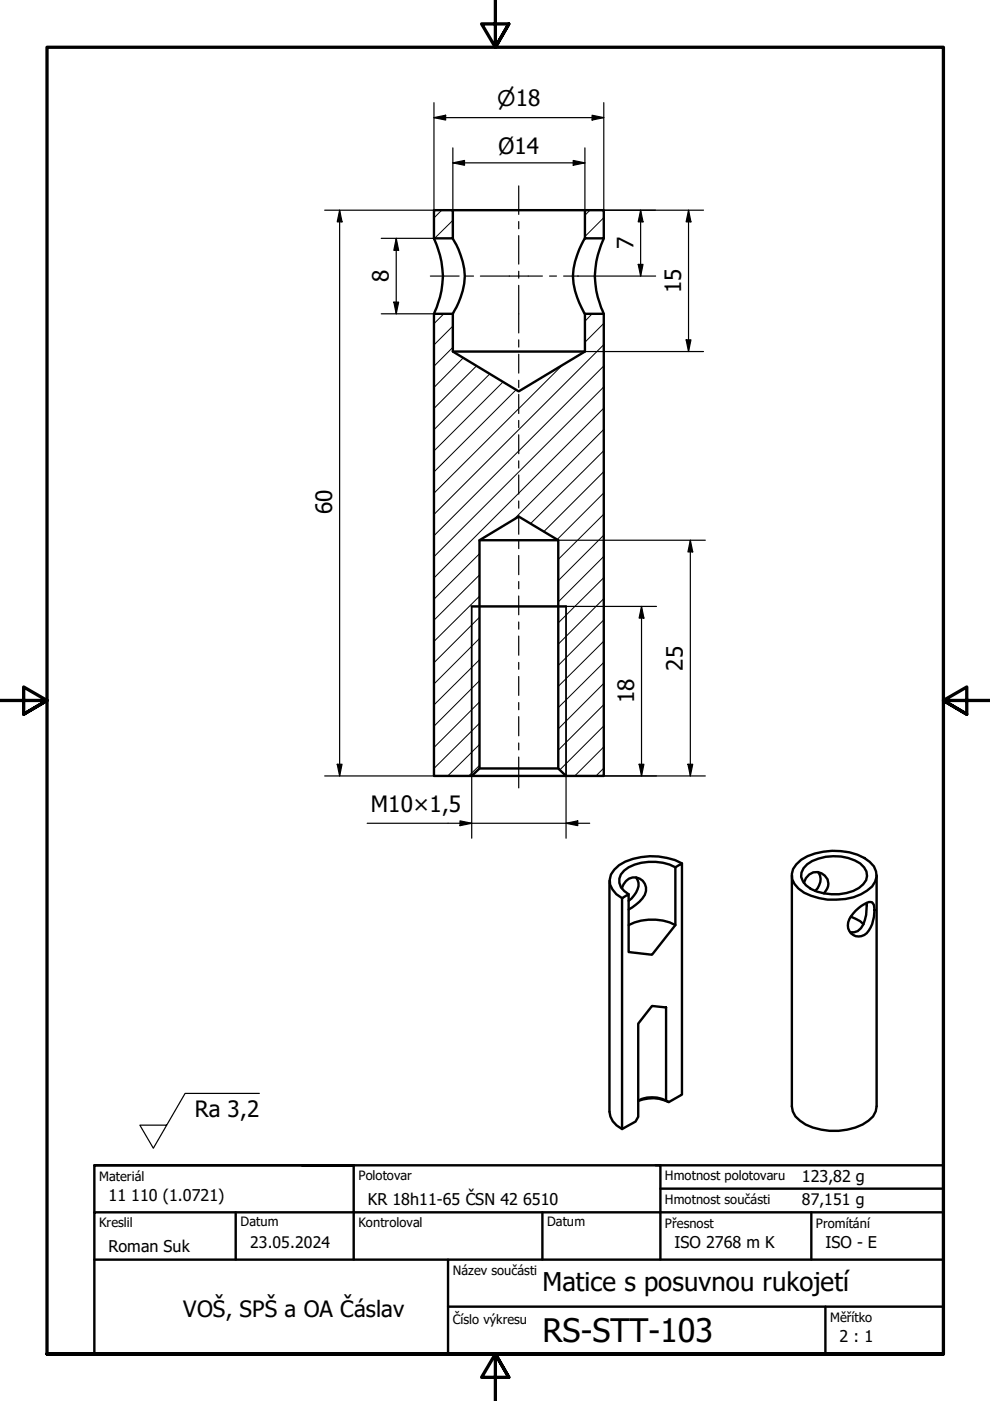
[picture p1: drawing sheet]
<svg xmlns="http://www.w3.org/2000/svg" width="210mm" height="297mm" viewBox="0 0 210 297" stroke-linecap="round" stroke-linejoin="round" font-family="sans-serif">
<!-- layer: Hatch (ISO) -->
<g fill="none" stroke="#000" stroke-width=".21">
<path d="M93.7 44.6l-1.7 1.6M96 46.7l-3.9 3.8M125.1 44.6l-1.1 1M128 46.2l-4 4M94.1 66.5l-2.1 2.1M96 73.6l-4 4M96 69.1l-4 4M98.2 75.9l-6.2 6.3M101 77.6l-9 9M103.9 79.2l-11.9 11.9M119.1 77.5l-27.1 27.1M125.5 66.5l-1.5 1.6"/>
<path d="M128 77.6l-36 36M128 73.1l-36 36M128 68.6l-4 4M106.7 80.9l-14.7 14.7M109.5 82.6l-17.5 17.5M128 100l-12.7 12.7M128 95.6l-15.5 15.4M128 91l-19.2 19.2M128 86.5l-36 36M128 82l-36 36M101.7 117.4l-9.7 9.6M128 118l-9.6 9.6"/>
<path d="M128 113.5l-9.6 9.6M128 109l-9.6 9.6M128 104.5l-9.9 9.9M101.7 139.9l-9.7 9.6M101.7 135.4l-9.7 9.6M101.7 130.9l-9.7 9.6M101.7 126.4l-9.7 9.6M101.7 121.9l-9.7 9.6M128 135.9l-9.6 9.6M128 131.4l-9.6 9.7M128 126.9l-9.6 9.7M128 122.5l-9.6 9.6"/>
<path d="M101.7 157.8l-6.8 6.7M101.7 153.3l-9.7 9.6M101.7 148.8l-9.7 9.7M101.7 144.3l-9.7 9.7M128 158.4l-6.1 6.1M128 153.9l-9.3 9.3M128 149.4l-9.6 9.7M128 144.9l-9.6 9.6M128 140.4l-9.6 9.6M101.7 162.3l-2.3 2.2M128 162.9l-1.6 1.6"/>
</g>
<!-- layer: Visible (ISO) -->
<g fill="none" stroke="#000" stroke-width=".51">
<path d="M92 44.6h4v5.9h-4zM92 50.5a17.8 17.8 0 0 1 0 16M96 50.5a16.2 16.2 0 0 1 2.4 9.6 18.5 18.5 0 0 1-2.4 6.4M96 44.6h28M124 44.6h4v5.9h-4zM124 50.5a16.2 16.2 0 0 0-2.4 9.6 18.5 18.5 0 0 0 2.4 6.4M128 50.5a17.8 17.8 0 0 0 0 16M92 66.5h4v8l14 8.5 14-8.5v-8h4v98h-8l-1.6-1.6v-48.4l-8.4-5-8.3 5v48.4l-1.7 1.6h-8zM96 74.5h28M101.7 114.5h16.7M100 128.6h20M100 164.5h20"/>
<path d="M101.7 162.9h16.7M129.2 186.7v49a4.4 4.4 0 0 0 2.7 3.7M131.8 188.3a2.68 2.68 0 0 1 4.5-1.6 2.67 2.67 0 0 1-.1 3.8 10.8 10.8 0 0 1-2.9 2.3M131.9 190.4l1.4-.8v12.3l4.9 .5 5-6.3v-12.2l1.4-.8v49l-2.8 1.6-.6-.4v-19.7l-3-.3-2.9 3.7v19.8l-.6 1-2.8 1.6zM133.3 196.1a11.1 11.1 0 0 1 9.9 0M134.9 186a2.91 2.91 0 0 1-.5 3.9l-1.1 1.1M143.2 183.9a10.6 10.6 0 0 0-10.9 .7 2.74 2.74 0 0 0 0 4.3l1 .7M144.6 183.1a13.8 13.8 0 0 0-13.3 .3 3.7 3.7 0 0 0-1.4 5.2l.8 1 1.2 .8M167.9 185.6v49l.2 1a6.7 6.7 0 0 0 4.2 3.5 13.5 13.5 0 0 0 11.8-1.5l1-.9 .6-1.1 .2-1v-49M168.8 183.2a9.1 9.1 0 0 1 5.8-2.6 12.4 12.4 0 0 1 9.8 2.1 3.6 3.6 0 0 1-.6 6.1 13.4 13.4 0 0 1-11.8 1.1 6 6 0 0 1-4-3.5l-.1-1.1 .2-1zM170.4 187.2a2.57 2.57 0 0 1 3.2-2.3 2.57 2.57 0 0 1 1.8 3.5l-.7 1M171.1 183.2a10.6 10.6 0 0 1 11.3-.1 2.93 2.93 0 0 1-.3 5.2 10.8 10.8 0 0 1-10.2 .2 3.3 3.3 0 0 1-2-3.5l.5-.9z"/>
<path d="M173.5 184.9a3.1 3.1 0 0 1-.7 4M180.4 194.4l2 .9 .7 .6M181.4 193.1l1.9-1.4a1.31 1.31 0 0 1 1.8-.1l.2 .3a7.6 7.6 0 0 1-1.5 6 2.38 2.38 0 0 1-3.2 .1 2.38 2.38 0 0 1-.5-3.1zM183.8 191.4v.6a8.2 8.2 0 0 1-1.2 4.8l-.7 .6-.8 .3h-.8M135.3 233.3a6.6 6.6 0 0 1 5.9 0M135.3 233.4a7.8 7.8 0 0 1 6.5 .3"/>
</g>
<!-- layer: Visible Narrow (ISO) -->
<path d="M100 128.6v35.9M120 128.6v35.9" fill="none" stroke="#000" stroke-width=".38"/>
<!-- layer: Border (ISO) -->
<path d="M105 0v10l-2.9-4.9h5.8l-2.9 4.9 2.9-4.9M0 148.5h10l-5-2.8v5.7l5-2.9-5 2.9M210 148.5h-10l5-2.8v5.7l-5-2.9 5 2.9M10 287.1v-277.1h190v277.1h-190h190M107.9 292l-2.9-4.9 2.9 4.9h-5.8l2.9-4.9v9.9" fill="none" stroke="#000" stroke-width=".7"/>
<!-- layer: Title (ANSI) -->
<path d="M140 252h60" fill="none" stroke="#000" stroke-width=".51"/>
<!-- layer: Title (ISO) -->
<path d="M20 247.1h55h-11M20 257v-9.9h180v9.9M20 257h180v30.1h-180zM50 257v10.1M75 247.1v20M115 257v10.1M139 247.1h1v20M172 257v10.1M20 267.1h180M95 277h105M95 267.1v20M175 277v10.1" fill="none" stroke="#000" stroke-width=".51"/>
<!-- layer: Centerline (ISO) -->
<g fill="none" stroke="#000" stroke-width=".25">
<path d="M110 39.4v6.1M91.2 58.5h6.1M98.9 58.5h1.5M101.9 58.5h13.1M110 47v1.5M110 50v6M110 57.5v1.5M116.5 58.5h1.5M119.5 58.5h3.1M110 60.5v10.1M110 72.1v1.5M110 75.1v4"/>
<path d="M110 80.6v1.6M110 83.6v4.1M110 89.1v1.6M110 92.2v4M110 97.7v1.5M110 100.7v4.1M110 106.2v1.5M110 109.3v4M110 114.8v1.5M110 117.8v4M110 123.3v1.5M110 126.4v4"/>
<path d="M110 131.9v1.5M110 134.9v4M110 140.4v1.5M110 143.4v4M110 149v1.5M110 151.9v4.1M110 157.5v1.5M110 160.5v6.6"/>
</g>
<!-- layer: Dimension (ISO) -->
<g fill="none" stroke="#000" stroke-width=".25">
<path d="M92 24.9l2.5-.5v1zM92 24.9h36M92 21.8v22.8M96 34.5l2.5-.5v1zM96 31.4v13.2h-27.2M96 34.5h28M121.5 34l2.5 .5-2.5 .5zM124 31.4v13.2h25.2M125.5 24.4l2.5 .5-2.5 .5zM128 21.8v22.8M72 44.6l.5 2.4h-1zM72 44.6v119.9"/>
<path d="M80.8 50.5h11.2M84 50.5l.5 2.6h-1zM84 50.5v16M122.5 58.5h16.5M135.3 56.1h1l-.5 2.4zM135.8 44.6l.5 2.4h-1zM135.8 44.6v13.9M146 44.6l.5 2.4h-1zM146 44.6v29.9M80.8 66.5h11.2M83.5 64.1h1l-.5 2.4zM124 74.5h25.2"/>
<path d="M145.5 72.1h1l-.5 2.4zM118.4 114.5h31.1M146.4 114.5l.5 2.5h-1zM146.4 114.5v50M120 128.6h19.2M136 128.6l.5 2.4h-1zM136 128.6v35.9M68.8 164.5h31.2v13.2M71.5 162h1l-.5 2.5zM77.9 174.5h47.1M97.5 174l2.5 .5-2.5 .6zM120 174.5l2.5-.5v1.1z"/>
<path d="M135.5 162h1l-.5 2.5zM145.9 162h1l-.5 2.5zM149.5 164.5h-29.5v13.2"/>
</g>
<g fill="#000">
<path d="M92 24.9l2.5-.5v1zM96 34.5l2.5-.5v1zM121.5 34l2.5 .5-2.5 .5zM125.5 24.4l2.5 .5-2.5 .5zM72 44.6l.5 2.4h-1zM84 50.5l.5 2.6h-1zM135.3 56.1h1l-.5 2.4zM135.8 44.6l.5 2.4h-1zM146 44.6l.5 2.4h-1zM83.5 64.1h1l-.5 2.4zM145.5 72.1h1l-.5 2.4zM146.4 114.5l.5 2.5h-1z"/>
<path d="M136 128.6l.5 2.4h-1zM71.5 162h1l-.5 2.5zM97.5 174l2.5 .5-2.5 .6zM120 174.5l2.5-.5v1.1zM135.5 162h1l-.5 2.5zM145.9 162h1l-.5 2.5z"/>
</g>
<!-- layer: Symbol (ISO) -->
<path d="M55 231.8h-15.8l-6.7 11.6-2.8-4.8h5.6" fill="none" stroke="#000" stroke-width=".25"/>
<text font-size="6.9" x="115" y="284.5">RS-STT-103</text>
<text font-size="5.5" x="115" y="273.7">Matice s posuvnou rukojetí</text>
<g font-size="4.8">
<text x="105.7" y="32.8">Ø14</text>
<text x="134.3" y="52.9" transform="rotate(-90 134.3 52.9)">7</text>
<text x="82.4" y="59.9" transform="rotate(-90 82.4 59.9)">8</text>
<text x="144.4" y="62.2" transform="rotate(-90 144.4 62.2)">15</text>
<text x="70.4" y="109" transform="rotate(-90 70.4 109)">60</text>
<text x="144.8" y="142.2" transform="rotate(-90 144.8 142.2)">25</text>
<text x="134.4" y="149.1" transform="rotate(-90 134.4 149.1)">18</text>
<text x="78.6" y="172.1">M10×1,5</text>
<text x="41.3" y="236.9">Ra 3,2</text>
<text x="38.9" y="279.2">VOŠ, SPŠ a OA Čáslav</text>
</g>
<text font-size="4.6" x="105.4" y="22.5">⌀18</text>
<g font-size="3.4">
<text x="170" y="250.6">123,82 g</text>
<text x="23" y="254.6">11</text>
<text x="27.8" y="254.6">110 (1.0721)</text>
<text x="78" y="255.5">KR 18h11-65 ČSN 42</text>
<text x="110.9" y="255.5">6510</text>
<text x="170" y="255.6">87,151 g</text>
<text x="23" y="265.5">Roman Suk</text>
<text x="53" y="264.6">23.05.2024</text>
<text x="143" y="264.6">ISO 2768 m K</text>
<text x="175" y="264.6">ISO - E</text>
<text x="178" y="284.6">2 : 1</text>
</g>
<g font-size="2.7">
<text x="21" y="250.3">Materiál</text>
<text x="76" y="250.1">Polotovar</text>
<text x="141" y="250.1">Hmotnost polotovaru</text>
<text x="141" y="255.3">Hmotnost součásti</text>
<text x="21" y="260.1">Kreslil</text>
<text x="51" y="260">Datum</text>
<text x="76" y="260.1">Kontroloval</text>
<text x="116" y="260">Datum</text>
<text x="141" y="260.3">Přesnost</text>
<text x="173" y="260.3">Promítání</text>
<text x="96" y="270.3">Název součásti</text>
<text x="96" y="280.8">Číslo výkresu</text>
<text x="176" y="280.3">Měřítko</text>
</g>
</svg>
